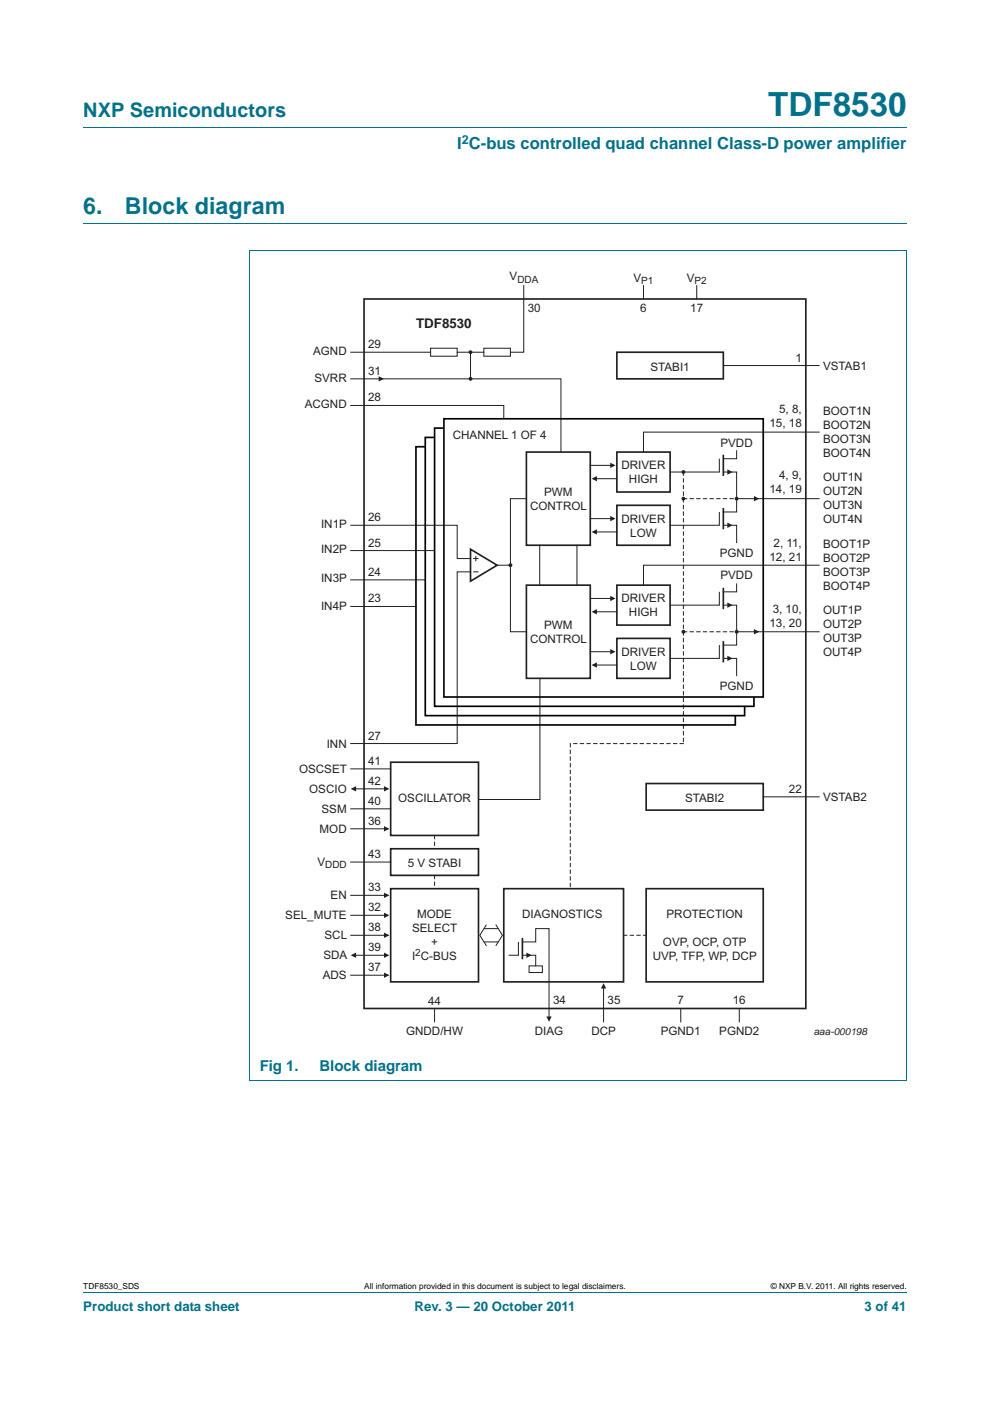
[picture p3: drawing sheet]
<svg xmlns="http://www.w3.org/2000/svg" width="210mm" height="297mm" viewBox="0 0 210 297" stroke-linecap="round" stroke-linejoin="round" font-family="sans-serif">
<path d="M17.7 27h174.6M17.7 47.4h174.6M52.9 53.1h139.4M53 53.1v175.9M192.3 53.1v175.9l-139.4 .1M17.7 273.9h174.6" fill="none" stroke="#00718a" stroke-width=".21"/>
<path d="M74.4 74.7h16.9M91.3 73.8h5.7v1.7h-5.7zM97 74.7h5.6M102.6 73.8h5.7v1.7h-5.7zM111.1 60.6v14.1h-2.8" fill="none" stroke="#231f20" stroke-width=".21"/>
<g fill="#231f20">
<path d="M80.3 79.8l1.2 .5-1.2 .6z"/>
<path d="M81.5 202l1.1 .5-1.1 .6z"/>
<path d="M81.5 197.7l1.1 .6-1.1 .6z"/>
<path d="M81.5 189.3l1.1 .5-1.1 .6z"/>
<path d="M81.5 193.5l1.1 .6-1.1 .5z"/>
<path d="M128 208.5l.6 1.1h-1.1z"/>
<path d="M81.5 206.2l1.1 .6-1.1 .5z"/>
<path d="M74.4 202.5l1.1-.5v1.1z"/>
<circle cx="99.8" cy="74.7" r=".28"/>
</g>
<circle cx="99.8" cy="74.7" r=".28" fill="none" stroke="#231f20" stroke-width=".25"/>
<circle cx="145" cy="105.7" r=".28" fill="#231f20"/>
<circle cx="145" cy="105.7" r=".28" fill="none" stroke="#231f20" stroke-width=".25"/>
<circle cx="145" cy="100.1" r=".28" fill="#231f20"/>
<circle cx="145" cy="100.1" r=".28" fill="none" stroke="#231f20" stroke-width=".25"/>
<circle cx="145" cy="133.9" r=".28" fill="#231f20"/>
<circle cx="145" cy="133.9" r=".28" fill="none" stroke="#231f20" stroke-width=".25"/>
<circle cx="99.8" cy="80.3" r=".28" fill="#231f20"/>
<circle cx="99.8" cy="80.3" r=".28" fill="none" stroke="#231f20" stroke-width=".25"/>
<path d="M99.8 74.7v5.6M153.4 77.5h20.3M74.4 80.3h44.6v15.5M173.7 91.6h-37.2v4.2M102.6 196.9h3.1M102.6 199.7h3.1M103.2 196l-1.4 2.3 1.4 2.3M105.2 196l1.4 2.3-1.4 2.3" fill="none" stroke="#231f20" stroke-width=".21"/>
<path d="M77.2 63.4h93.7v150.4h-93.7zM130.8 74.7h22.6v5.6h-22.6zM82.9 180h18.6v5.6h-18.6zM137.1 166.1h24.8v5.7h-24.8z" fill="none" stroke="#231f20" stroke-width=".35"/>
<path d="M129.4 98.1l1.2 .6-1.2 .5z" fill="#231f20"/>
<path d="M125.2 98.7h4.8" fill="none" stroke="#231f20" stroke-width=".21"/>
<g fill="#231f20">
<path d="M159.9 105.2l1.1 .5-1.1 .6z"/>
<path d="M125.5 101.5l1.1-.6v1.2z"/>
</g>
<path d="M126 101.5h4.8" fill="none" stroke="#231f20" stroke-width=".21"/>
<circle cx="108.3" cy="119.8" r=".28" fill="#231f20"/>
<circle cx="108.3" cy="119.8" r=".28" fill="none" stroke="#231f20" stroke-width=".25"/>
<circle cx="156.2" cy="105.7" r=".28" fill="#231f20"/>
<circle cx="156.2" cy="105.7" r=".28" fill="none" stroke="#231f20" stroke-width=".25"/>
<path d="M145 105.7h11.2M145 100.1v57.6M145 133.9h11.2" fill="none" stroke="#231f20" stroke-width=".21" stroke-dasharray=".7 .7"/>
<path d="M74.4 111.4h22.6v7h2.8M100.4 118.4h1.1M100.9 117.9v1.1M105.4 119.8h2.9M156.2 105.7h17.5M99.8 121.2h-2.8v36.4h-22.6M100.4 121.2h1.1M156.2 133.9h17.5" fill="none" stroke="#231f20" stroke-width=".21"/>
<path d="M111.6 95.8h13.6v19.8h-13.6zM130.8 95.8h11.3v8.5h-11.3zM99.8 116.4l5.6 3.4-5.6 3.4z" fill="none" stroke="#231f20" stroke-width=".35"/>
<g fill="#231f20">
<path d="M159.9 133.4l1.1 .5-1.1 .6z"/>
<circle cx="156.2" cy="133.9" r=".28"/>
</g>
<circle cx="156.2" cy="133.9" r=".28" fill="none" stroke="#231f20" stroke-width=".25"/>
<path d="M145 157.7h-24v30.7" fill="none" stroke="#231f20" stroke-width=".21" stroke-dasharray=".7 .7"/>
<path d="M129.4 109.4l1.2 .6-1.2 .5z" fill="#231f20"/>
<path d="M125.2 110h4.8" fill="none" stroke="#231f20" stroke-width=".21"/>
<path d="M125.5 112.8l1.1-.6v1.1z" fill="#231f20"/>
<path d="M126 112.8h4.8" fill="none" stroke="#231f20" stroke-width=".21"/>
<path d="M130.8 107.1h11.3v8.5h-11.3z" fill="none" stroke="#231f20" stroke-width=".35"/>
<path d="M129.4 126.3l1.2 .6-1.2 .6z" fill="#231f20"/>
<path d="M125.2 126.9h4.8" fill="none" stroke="#231f20" stroke-width=".21"/>
<path d="M125.5 129.7l1.1-.6v1.2z" fill="#231f20"/>
<path d="M126 129.7h4.8" fill="none" stroke="#231f20" stroke-width=".21"/>
<path d="M111.6 124.1h13.6v19.7h-13.6zM130.8 124.1h11.3v8.4h-11.3z" fill="none" stroke="#231f20" stroke-width=".35"/>
<path d="M129.4 137.6l1.2 .6-1.2 .5z" fill="#231f20"/>
<path d="M125.2 138.2h4.8" fill="none" stroke="#231f20" stroke-width=".21"/>
<path d="M125.5 141l1.1-.6v1.2z" fill="#231f20"/>
<g fill="none" stroke="#231f20" stroke-width=".21">
<path d="M136.5 60.6v2.8M147.8 60.6v2.8M74.4 86h32.5v2.8M74.4 116.7h17.8M111.6 105.7h-3.3v28.2h3.3M114.5 115.6v8.5M122.4 115.6v8.5M173.7 119.8h-37.2v4.3M74.4 122.9h15.8M74.4 128.6h13.8M126 141h4.8M74.4 163h8.5"/>
<path d="M74.4 171.5h8.5M74.4 175.7h7.9M74.4 189.8h7.9M74.4 194.1h7.6M74.4 198.3h7.9M75.2 202.5h6.5"/>
</g>
<path d="M130.8 135.4h11.3v8.4h-11.3zM82.9 161.6h18.6v15.5h-18.6zM82.9 188.4h18.6v19.8h-18.6zM106.9 188.4h25.4v19.8h-25.4zM137.1 188.4h24.8v19.8h-24.8z" fill="none" stroke="#231f20" stroke-width=".35"/>
<g fill="#231f20">
<path d="M81.5 166.7l1.1 .5-1.1 .6z"/>
<path d="M81.5 175.2l1.1 .5-1.1 .6z"/>
<path d="M74.4 167.3l1.1-.6v1.1z"/>
</g>
<path d="M75.2 167.3h6.5" fill="none" stroke="#231f20" stroke-width=".21"/>
<path d="M115.9 215.5h1.1l-.6 1.1z" fill="#231f20"/>
<path d="M152.6 97.3v2.8h-10.5M156.2 95.6v1.7h-2.8M153.4 100.1h2.8v5.6M114.5 143.8v25.7h-13M161.9 168.9h11.8M74.4 182.8h8.5M74.4 206.8h7.9M92.2 213.8v2.8M128 209.3v7.3M144.4 213.8v2.8M156.8 213.8v2.8" fill="none" stroke="#231f20" stroke-width=".21"/>
<path d="M92.2 177.1v2.9M92.2 185.6v2.8M132.3 198.3h4.8" fill="none" stroke="#231f20" stroke-width=".21" stroke-dasharray=".7 .7"/>
<path d="M90.2 94.7h-2v59h67.8v-2M92.2 92.7h-2v59h67.7v-1.9M94.2 90.8h-2v59h67.7v-2M94.2 88.8h67.7v59h-67.7z" fill="none" stroke="#000" stroke-width=".35"/>
<path d="M153.4 96.4v4.5" fill="none" stroke="#231f20" stroke-width=".35"/>
<path d="M154.3 99.5l1.1 .6-1.1 .5z" fill="#231f20"/>
<path d="M152.6 136.8v2.8h-10.5M153.4 139.6h2.8v3.7M156.2 134.2v2.6h-2.8" fill="none" stroke="#231f20" stroke-width=".21"/>
<path d="M153.4 135.9v4.5" fill="none" stroke="#231f20" stroke-width=".35"/>
<path d="M154.3 139l1.1 .6-1.1 .6z" fill="#231f20"/>
<path d="M152.6 125.5v2.8h-10.5M153.4 128.3h2.8v5.6M156.2 123.8v1.7h-2.8" fill="none" stroke="#231f20" stroke-width=".21"/>
<path d="M153.4 124.6v4.5" fill="none" stroke="#231f20" stroke-width=".35"/>
<path d="M154.3 127.7l1.1 .6-1.1 .6z" fill="#231f20"/>
<path d="M152.6 108.5v2.9h-10.5M153.4 111.4h2.8v3.6M156.2 106v2.5h-2.8" fill="none" stroke="#231f20" stroke-width=".21"/>
<path d="M153.4 107.7v4.5" fill="none" stroke="#231f20" stroke-width=".35"/>
<path d="M154.3 110.8l1.1 .6-1.1 .5z" fill="#231f20"/>
<path d="M110 199.7v2.8h-2M110.8 199.7h2.8v-2.8h2.8v18.9M110.8 202.5h2.8v2.3" fill="none" stroke="#231f20" stroke-width=".21"/>
<path d="M110.8 198.9v4.5" fill="none" stroke="#231f20" stroke-width=".35"/>
<path d="M111.6 202l1.2 .5-1.2 .6z" fill="#231f20"/>
<path d="M112.2 204.8h2.8v1.4h-2.8z" fill="none" stroke="#231f20" stroke-width=".21"/>
<text font-size="7" fill="#00718a" x="162.9" y="24.6">TDF8530</text>
<g font-size="4.9" fill="#00718a">
<text x="17.7" y="45.4">6.</text>
<text x="26.5" y="45.4">Block diagram</text>
</g>
<text font-size="4.2" fill="#00718a" x="17.7" y="24.9">NXP Semiconductors</text>
<text font-size="3.5" fill="#00718a" x="97" y="31.6">I C-bus controlled quad channel Class-D power amplifier</text>
<g font-size="3.2" fill="#00718a">
<text x="55.1" y="227">Fig 1.</text>
<text x="67.8" y="227">Block diagram</text>
</g>
<text font-size="2.8" fill="#231f20" x="88.3" y="69.6">TDF8530</text>
<g font-size="2.8" fill="#00718a">
<text x="17.7" y="277.9">Product short data sheet</text>
<text x="87.9" y="277.9">Rev. 3 — 20 October 2011</text>
<text x="183.4" y="277.9">3 of 41</text>
</g>
<text font-size="2.6" fill="#00718a" x="98" y="30.5">2</text>
<g font-size="2.5" fill="#231f20">
<text x="108.1" y="59.4">V</text>
<text x="134.4" y="59.7">V</text>
<text x="145.7" y="59.7">V</text>
<text x="111.9" y="66.2">30</text>
<text x="135.8" y="66.2">6</text>
<text x="146.4" y="66.2">17</text>
<text x="66.4" y="75.2">AGND</text>
<text x="78.1" y="73.8">29</text>
<text x="168.7" y="76.7">1</text>
<text x="66.7" y="80.9">SVRR</text>
<text x="78.1" y="79.5">31</text>
<text x="138" y="78.6">STABI1</text>
<text x="174.6" y="78.3">VSTAB1</text>
<text x="64.6" y="86.5">ACGND</text>
<text x="78.1" y="85.1">28</text>
<text x="165.3" y="87.7">5, 8,</text>
<text x="174.6" y="87.9">BOOT1N</text>
<text x="96" y="93">CHANNEL 1 OF 4</text>
<text x="152.8" y="94.7">PVDD</text>
<text x="163.2" y="90.6">15, 18</text>
<text x="174.6" y="90.9">BOOT2N</text>
<text x="174.6" y="93.9">BOOT3N</text>
<text x="131.8" y="99.5">DRIVER</text>
<text x="165.3" y="101.5">4, 9,</text>
<text x="174.6" y="96.8">BOOT4N</text>
<text x="115.4" y="105.2">PWM</text>
<text x="133.4" y="102.5">HIGH</text>
<text x="163.2" y="104.5">14, 19</text>
<text x="174.6" y="102.1">OUT1N</text>
<text x="174.6" y="105">OUT2N</text>
<text x="174.6" y="108">OUT3N</text>
<text x="68.1" y="111.9">IN1P</text>
<text x="78.1" y="110.5">26</text>
<text x="112.4" y="108.1">CONTROL</text>
<text x="131.8" y="110.8">DRIVER</text>
<text x="133.7" y="113.8">LOW</text>
<text x="174.6" y="110.9">OUT4N</text>
<text x="68.1" y="117.3">IN2P</text>
<text x="78.1" y="115.9">25</text>
<text x="152.7" y="118.1">PGND</text>
<text x="163.2" y="118.8">12, 21</text>
<text x="164.1" y="115.9">2, 11,</text>
<text x="174.6" y="116.2">BOOT1P</text>
<text x="174.6" y="119.1">BOOT2P</text>
<text x="68.1" y="123.5">IN3P</text>
<text x="78.1" y="122.1">24</text>
<text x="152.8" y="122.7">PVDD</text>
<text x="174.6" y="122.1">BOOT3P</text>
<text x="174.6" y="125.1">BOOT4P</text>
<text x="68.1" y="129.4">IN4P</text>
<text x="78.1" y="127.7">23</text>
<text x="131.8" y="127.7">DRIVER</text>
<text x="133.4" y="130.7">HIGH</text>
<text x="163.9" y="130">3, 10,</text>
<text x="174.6" y="130.3">OUT1P</text>
<text x="112.4" y="136.3">CONTROL</text>
<text x="115.4" y="133.4">PWM</text>
<text x="163.2" y="133">13, 20</text>
<text x="174.6" y="133.2">OUT2P</text>
<text x="174.6" y="136.2">OUT3P</text>
<text x="131.8" y="139">DRIVER</text>
<text x="133.7" y="142">LOW</text>
<text x="174.6" y="139.2">OUT4P</text>
<text x="152.7" y="146.4">PGND</text>
<text x="69.3" y="158.5">INN</text>
<text x="78.1" y="156.8">27</text>
<text x="63.4" y="163.9">OSCSET</text>
<text x="78.1" y="166.4">42</text>
<text x="78.1" y="162.2">41</text>
<text x="65.6" y="168.1">OSCIO</text>
<text x="68.2" y="172.3">SSM</text>
<text x="78.1" y="170.6">40</text>
<text x="84.5" y="170.1">OSCILLATOR</text>
<text x="145.3" y="170.1">STABI2</text>
<text x="167.3" y="168.1">22</text>
<text x="174.6" y="169.8">VSTAB2</text>
<text x="67.8" y="176.6">MOD</text>
<text x="78.1" y="174.9">36</text>
<text x="67.3" y="183.6">V</text>
<text x="78.1" y="181.9">43</text>
<text x="86.5" y="183.9">5 V STABI</text>
<text x="70.1" y="190.7">EN</text>
<text x="78.1" y="189">33</text>
<text x="60.5" y="194.9">SEL_MUTE</text>
<text x="78.1" y="193.2">32</text>
<text x="78.1" y="197.5">38</text>
<text x="87.4" y="197.6">SELECT</text>
<text x="88.5" y="194.6">MODE</text>
<text x="110.8" y="194.6">DIAGNOSTICS</text>
<text x="141.4" y="194.6">PROTECTION</text>
<text x="68.6" y="203.4">SDA</text>
<text x="68.8" y="199.1">SCL</text>
<text x="78.1" y="201.7">39</text>
<text x="87.4" y="203.5">I C-BUS</text>
<text x="91.5" y="200.6">+</text>
<text x="138.5" y="203.5">UVP, TFP, WP, DCP</text>
<text x="140.6" y="200.6">OVP, OCP, OTP</text>
<text x="68.5" y="207.6">ADS</text>
<text x="78.1" y="205.9">37</text>
<text x="90.8" y="213">44</text>
<text x="117.3" y="213">34</text>
<text x="128.9" y="213">35</text>
<text x="143.7" y="213">7</text>
<text x="155.4" y="213">16</text>
<text x="86.1" y="219.5">GNDD/HW</text>
<text x="113.4" y="219.5">DIAG</text>
<text x="125.4" y="219.5">DCP</text>
<text x="140.1" y="219.5">PGND1</text>
<text x="152.6" y="219.5">PGND2</text>
</g>
<g font-size="2.1" fill="#231f20">
<text x="109.7" y="59.9">DDA</text>
<text x="136" y="60.2">P1</text>
<text x="147.3" y="60.2">P2</text>
<text x="69" y="184.1">DDD</text>
<text x="88.1" y="202.8">2</text>
<text x="172.6" y="219.5">aaa-000198</text>
</g>
<g font-size="1.8">
<text x="17.7" y="273.3">TDF8530_SDS</text>
<text x="77.2" y="273.3">All information provided in this document is subject to legal disclaimers.</text>
<text x="163.5" y="273.3">© NXP B.V. 2011. All rights reserved.</text>
</g>
</svg>
